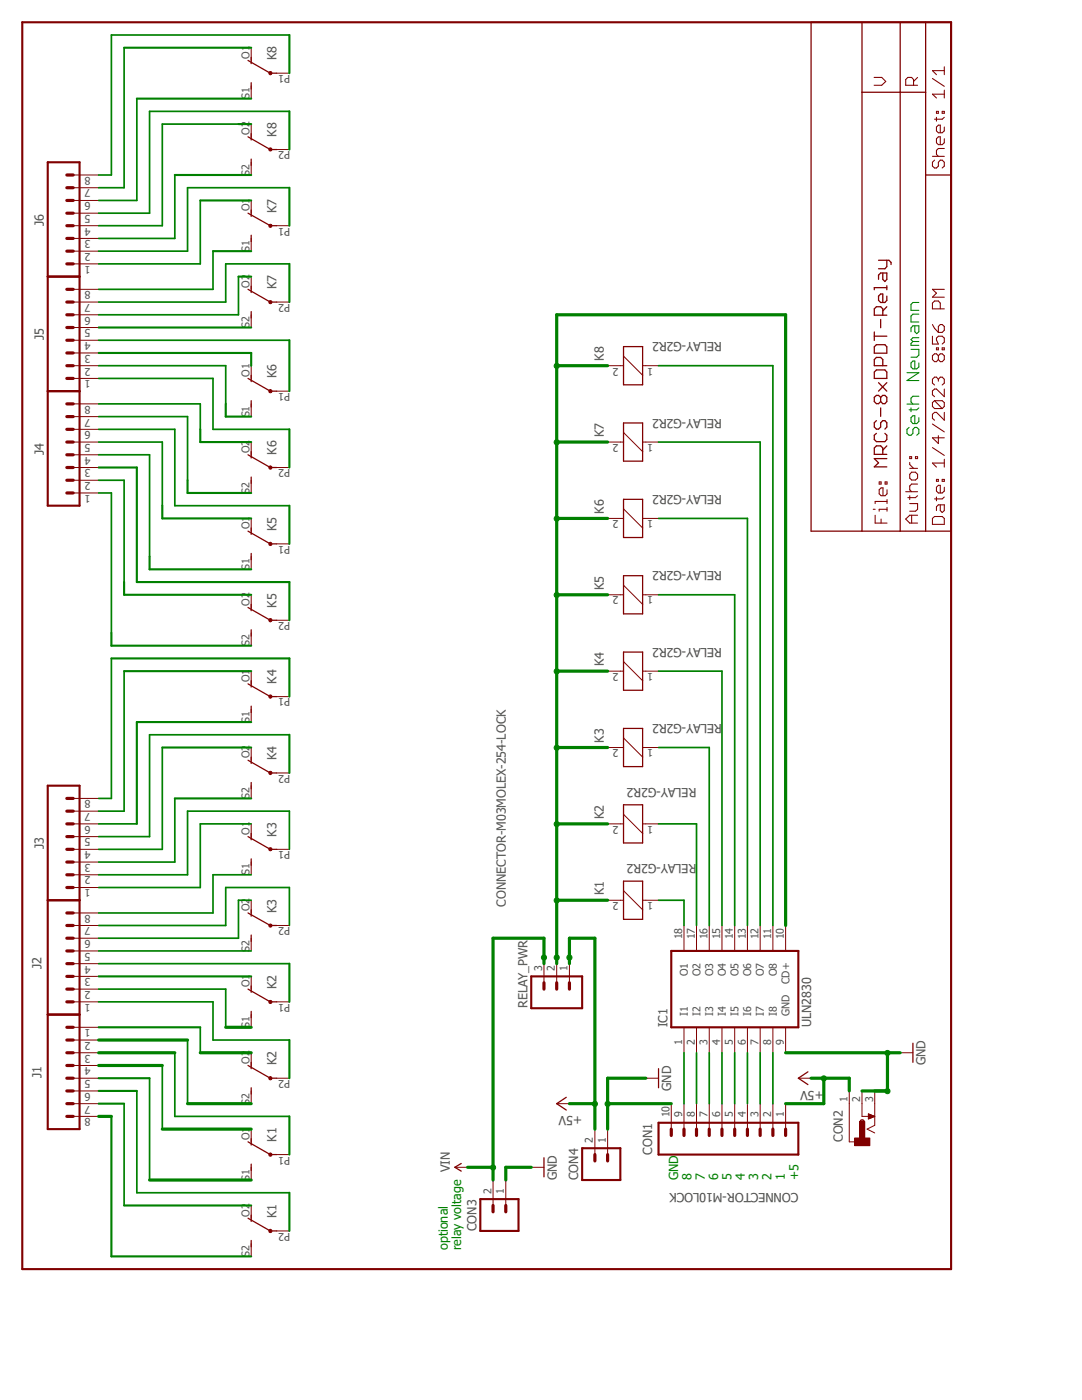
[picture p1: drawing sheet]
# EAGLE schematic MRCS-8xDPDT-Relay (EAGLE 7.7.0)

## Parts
CON1  CONNECTOR-M10LOCK  [1X10_LOCK]
CON2  CONNECTOR-DC-POWER-RA  [DCJ0202]
CON3  CONNECTOR-M023.5MM-LOCK  [SCREWTERMINAL-3.5MM-2_LOCK]
CON4  CONNECTOR-M023.5MM-LOCK  [SCREWTERMINAL-3.5MM-2_LOCK]
IC1  ULN2830  ULN2803A  [DIL18]
J1  CONNECTOR-M08LOCK  [1X08_LOCK]
J2  CONNECTOR-M08LOCK  [1X08_LOCK]
J3  CONNECTOR-M08LOCK  [1X08_LOCK]
J4  CONNECTOR-M08LOCK  [1X08_LOCK]
J5  CONNECTOR-M08LOCK  [1X08_LOCK]
J6  CONNECTOR-M08LOCK  [1X08_LOCK]
K1  RELAY-G2R2  [G2R2]
K2  RELAY-G2R2  [G2R2]
K3  RELAY-G2R2  [G2R2]
K4  RELAY-G2R2  [G2R2]
K5  RELAY-G2R2  [G2R2]
K6  RELAY-G2R2  [G2R2]
K7  RELAY-G2R2  [G2R2]
K8  RELAY-G2R2  [G2R2]
RELAY_PWR  CONNECTOR-M03MOLEX-254-LOCK  [MOLEX-1X3_LOCK]

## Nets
+5V: CON1.1 CON2.1 CON4.2(B) RELAY_PWR.1
GND: CON1.10 CON2.2 CON2.3 CON3.1(A) CON4.1(A) IC1.9(GND)
N$1: CON1.9 IC1.1(I1)
N$2: CON1.8 IC1.2(I2)
N$3: CON1.7 IC1.3(I3)
N$4: CON1.6 IC1.4(I4)
N$5: CON1.5 IC1.5(I5)
N$6: CON1.4 IC1.6(I6)
N$7: CON1.3 IC1.7(I7)
N$8: CON1.2 IC1.8(I8)
N$9: IC1.17(O2) K2.1
N$10: IC1.16(O3) K3.1
N$11: IC1.15(O4) K4.1
N$12: IC1.14(O5) K5.1
N$13: IC1.18(O1) K1.2
N$14: IC1.13(O6) K6.1
N$15: IC1.12(O7) K7.1
N$16: IC1.11(O8) K8.1
N$17: IC1.10(CD+) K1.1 K2.2 K3.2 K4.2 K5.2 K6.2 K7.2 K8.2 RELAY_PWR.2
N$18: J1.1 K1.S1(2:S)
N$19: J1.2 K1.O1(2:O)
N$20: J1.3 K1.P1(2:P)
N$21: J1.4 K1.S2(3:S)
N$22: J1.5 K1.O2(3:O)
N$23: J1.6 K1.P2(3:P)
N$24: J1.7 K2.S1(2:S)
N$25: J1.8 K2.O1(2:O)
N$26: J2.1 K2.P1(2:P)
N$27: J2.2 K2.S2(3:S)
N$28: J2.3 K2.O2(3:O)
N$29: J2.4 K2.P2(3:P)
N$30: J2.7 K3.P2(3:P)
N$31: J2.6 K3.O2(3:O)
N$32: J2.8 K3.S1(2:S)
N$33: J2.5 K3.S2(3:S)
N$34: J3.1 K3.O1(2:O)
N$35: J3.2 K3.P1(2:P)
N$36: J3.3 K4.S1(2:S)
N$37: J3.4 K4.O1(2:O)
N$38: J3.5 K4.P1(2:P)
N$39: J3.6 K4.S2(3:S)
N$40: J3.7 K4.O2(3:O)
N$41: J3.8 K4.P2(3:P)
VIN: CON3.2(B) RELAY_PWR.3
Unconnected: J4.1 J4.2 J4.3 J4.4 J4.5 J4.6 J4.7 J4.8 J5.1 J5.2 J5.3 J5.4 J5.5 J5.6 J5.7 J5.8 J6.1 J6.2 J6.3 J6.4 J6.5 J6.6 J6.7 J6.8 K5.O1(2:O) K5.O2(3:O) K5.P1(2:P) K5.P2(3:P) K5.S1(2:S) K5.S2(3:S) K6.O1(2:O) K6.O2(3:O) K6.P1(2:P) K6.P2(3:P) K6.S1(2:S) K6.S2(3:S) K7.O1(2:O) K7.O2(3:O) K7.P1(2:P) K7.P2(3:P) K7.S1(2:S) K7.S2(3:S) K8.O1(2:O) K8.O2(3:O) K8.P1(2:P) K8.P2(3:P) K8.S1(2:S) K8.S2(3:S)

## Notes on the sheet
- optional 
  relay voltage
- GND
  8
  7
  6
  5
  4
  3
  2
  1
  +5
- Seth Neumann

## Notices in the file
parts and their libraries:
SparkFun-Aesthetics: Licensing: CC v3.0 Share-Alike You are welcome to use this library for commercial purposes.
